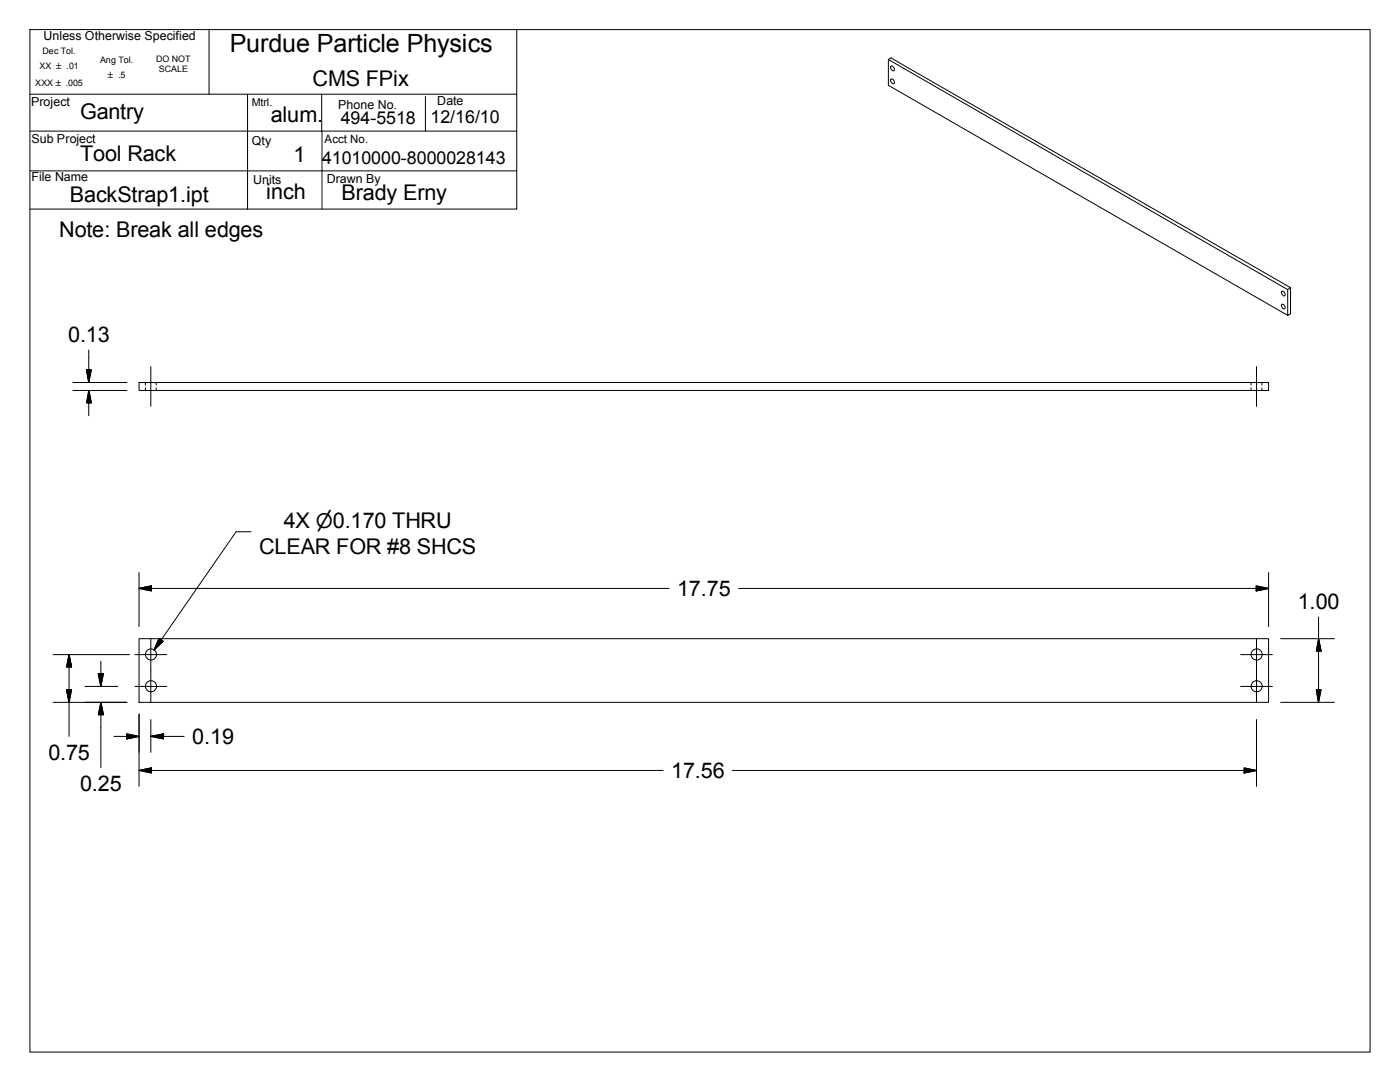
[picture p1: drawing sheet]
<svg xmlns="http://www.w3.org/2000/svg" width="279mm" height="216mm" viewBox="0 0 279 216" stroke-linecap="round" stroke-linejoin="round" font-family="sans-serif">
<!-- layer: Visible Edges(ANSI) -->
<g fill="none" stroke="#000" stroke-width=".2">
<path d="M177.3 11.9l79.7 45.9 .6-.4-79.8-45.8-.5 .3v5.1l79.7 45.9M177.7 15.9a.51 .51 0 0 1 .7 .1 .51 .51 0 0 1-.1 .7l-.4-.3zM177.7 13.3l.2-.2a.61 .61 0 0 1 .5 .4 .61 .61 0 0 1-.1 .7l-.4-.4zM255.8 58.2a.53 .53 0 0 1 .6 .2 .53 .53 0 0 1-.1 .7l-.5-.4zM257.6 57.4v5.2l-.6 .3v-5.1M27.7 76.3h225.5v1.6h-225.5zM255.8 60.7a.56 .56 0 0 1 .6 .3 .56 .56 0 0 1-.1 .7l-.5-.4-.1-.3zM27.7 127.4h225.5v12.7h-225.5z"/>
<circle cx="30.1" cy="130.6" r="1.11"/>
<circle cx="30.1" cy="136.9" r="1.11"/>
<circle cx="250.8" cy="136.9" r="1.11"/>
<circle cx="250.8" cy="130.6" r="1.11"/>
</g>
<!-- layer: Hidden Edges(ANSI) -->
<path d="M29 76.3v.5M29 77.4v.5M31.2 76.3v.5M31.2 77.4v.5M249.7 76.3v.5M249.7 77.4v.5M251.8 76.3v.5M251.8 77.4v.5" fill="none" stroke="#000" stroke-width=".2"/>
<!-- layer: Sketch Geometry(ANSI) -->
<path d="M6 5.9h267.4v204h-267.4zM6 18.8h97.1M41.7 5.9v12.9M49.4 18.8v22.9M64.2 18.8v7.4M84.9 19.2v7M103.1 5.9v35.8h-97.1M6 26.2h97.1M6 34.1h97.1M64.3 26.2v15.5" fill="none" stroke="#000" stroke-width=".2"/>
<!-- layer: Center Mark(ANSI) -->
<path d="M26.9 130.6h6.4M26.9 137h6.4M30.1 127.4v12.7M247.6 130.6h6.3M247.6 137h6.3M250.8 127.4v12.7" fill="none" stroke="#000" stroke-width=".2"/>
<!-- layer: Dimensions(ANSI) -->
<g fill="none" stroke="#000" stroke-width=".2">
<path d="M14.5 76.3h10.8M14.5 77.9h10.8M17.3 73.8h.9l-.5 2.5zM17.7 77.9l.5 2.5h-.9zM17.7 69.8v6.5M17.7 77.9v5M27.7 117.4l2.5-.5v1zM27.7 114.2v10.8M27.7 117.4h105.8M147.4 117.4h105.8M250.7 116.9l2.5 .5-2.5 .5zM253.2 114.2v10.8"/>
<path d="M10.6 130.6h15.2M13.3 137.6h1l-.5 2.5zM13.8 130.6l.5 2.5h-1zM13.8 130.6v16.3M17 137h6.5M19.6 134.4h1l-.5 2.6zM20.1 132v5M255.6 127.4h10.7M262.7 137.6h1l-.6 2.5zM263.1 127.4l.6 2.5h-1zM263.1 123.1v17M10.6 140.1h14.7"/>
<path d="M20.1 140.1l.5 2.5h-1zM20.1 140.1v13.1M22.7 146.9h5M25.3 146.4l2.4 .5-2.4 .5zM27.7 153.7l2.5-.5v1zM27.7 142.5v14.4M27.7 153.7h104.6M30.1 146.9l2.5-.5v1zM30.1 146.9h6.7M30.1 143.6v6.5M146.2 153.7h104.6M248.3 153.2l2.5 .5-2.5 .5z"/>
<path d="M250.8 143.6v13.3M255.6 140.1h10.7"/>
</g>
<g fill="#000" stroke="#000" stroke-width=".2">
<path d="M17.3 73.8l.4 2.5zM17.3 73.8h.9l-.5 2.5zM17.7 77.9l.5 2.5zM17.7 77.9l.5 2.5h-.9zM27.7 117.4l2.5-.5zM27.7 117.4l2.5-.5v1zM250.7 117.9l2.5-.5zM250.7 116.9l2.5 .5-2.5 .5zM13.3 137.6l.5 2.5zM13.3 137.6h1l-.5 2.5zM13.8 130.6l.5 2.5zM13.8 130.6l.5 2.5h-1z"/>
<path d="M19.6 134.4l.5 2.6zM19.6 134.4h1l-.5 2.6zM262.7 137.6l.4 2.5zM262.7 137.6h1l-.6 2.5zM263.1 127.4l.6 2.5zM263.1 127.4l.6 2.5h-1zM20.1 140.1l.5 2.5zM20.1 140.1l.5 2.5h-1zM25.3 147.4l2.4-.5zM25.3 146.4l2.4 .5-2.4 .5zM27.7 153.7l2.5-.5zM27.7 153.7l2.5-.5v1z"/>
<path d="M30.1 146.9l2.5-.5zM30.1 146.9l2.5-.5v1zM248.3 154.2l2.5-.5zM248.3 153.2l2.5 .5-2.5 .5z"/>
</g>
<!-- layer: Centerline(ANSI) -->
<path d="M30.1 73.2v7.9M250.8 73.2v7.9" fill="none" stroke="#000" stroke-width=".2"/>
<!-- layer: Symbols(ANSI) -->
<path d="M50.1 106.1h-3l-16.4 23.6M31.7 127.4l.9 .6-1.9 1.7z" fill="none" stroke="#000" stroke-width=".2"/>
<path d="M31.7 127.4l-1 2.3zM31.7 127.4l.9 .6-1.9 1.7z" fill="#000" stroke="#000" stroke-width=".2"/>
<text font-size="5" x="45.8" y="10.4">Purdue Particle Physics</text>
<g font-size="4.3">
<text x="62.4" y="17.1">CMS FPix</text>
<text x="16" y="23.7">Gantry</text>
<text x="54" y="24.3">alum.</text>
<text x="16" y="32.1">Tool Rack</text>
<text x="58.5" y="32.3">1</text>
<text x="13.9" y="40.3">BackStrap1.ipt</text>
<text x="53.1" y="39.7">inch</text>
<text x="68.1" y="39.9">Brady Erny</text>
<text x="11.8" y="47.2">Note: Break all edges</text>
<text x="13.6" y="68.2">0.13</text>
<text x="56.6" y="105.3">4X ⌀0.170 THRU</text>
<text x="51.8" y="110.6">CLEAR FOR #8 SHCS</text>
<text x="135.1" y="118.9">17.75</text>
<text x="259" y="121.5">1.00</text>
<text x="38.4" y="148.5">0.19</text>
<text x="9.7" y="151.6">0.75</text>
<text x="133.9" y="155.3">17.56</text>
<text x="16" y="157.9">0.25</text>
</g>
<g font-size="3.6">
<text x="68" y="24.8">494-5518</text>
<text x="85.9" y="24.5">12/16/10</text>
<text x="64.3" y="32.6">41010000-8000028143</text>
</g>
<g font-size="2.5">
<text x="8.7" y="8.1">Unless Otherwise Specified</text>
<text x="6.2" y="21.1">Project</text>
<text x="67.5" y="21.7">Phone No.</text>
<text x="87.2" y="21">Date</text>
<text x="6.3" y="28.5">Sub Project</text>
<text x="50.2" y="28.9">Qty</text>
<text x="6.3" y="36.1">File Name</text>
<text x="50.5" y="36.7">Units</text>
<text x="65.2" y="36.4">Drawn By</text>
</g>
<text font-size="2.3" x="64.8" y="28.4">Acct No.</text>
<text font-size="2.2" x="50.2" y="21.1">Mtrl.</text>
<g font-size="1.8">
<text x="8.5" y="10.9">Dec Tol.</text>
<text x="7" y="17.2">XXX ± .005</text>
<text x="7.9" y="13.8">XX ± .01</text>
<text x="20" y="12.6">Ang Tol.</text>
<text x="31.2" y="12.4">DO NOT</text>
<text x="31.7" y="14.4">SCALE</text>
</g>
<text font-size="1.7" x="21.5" y="15.6">± .5</text>
</svg>
